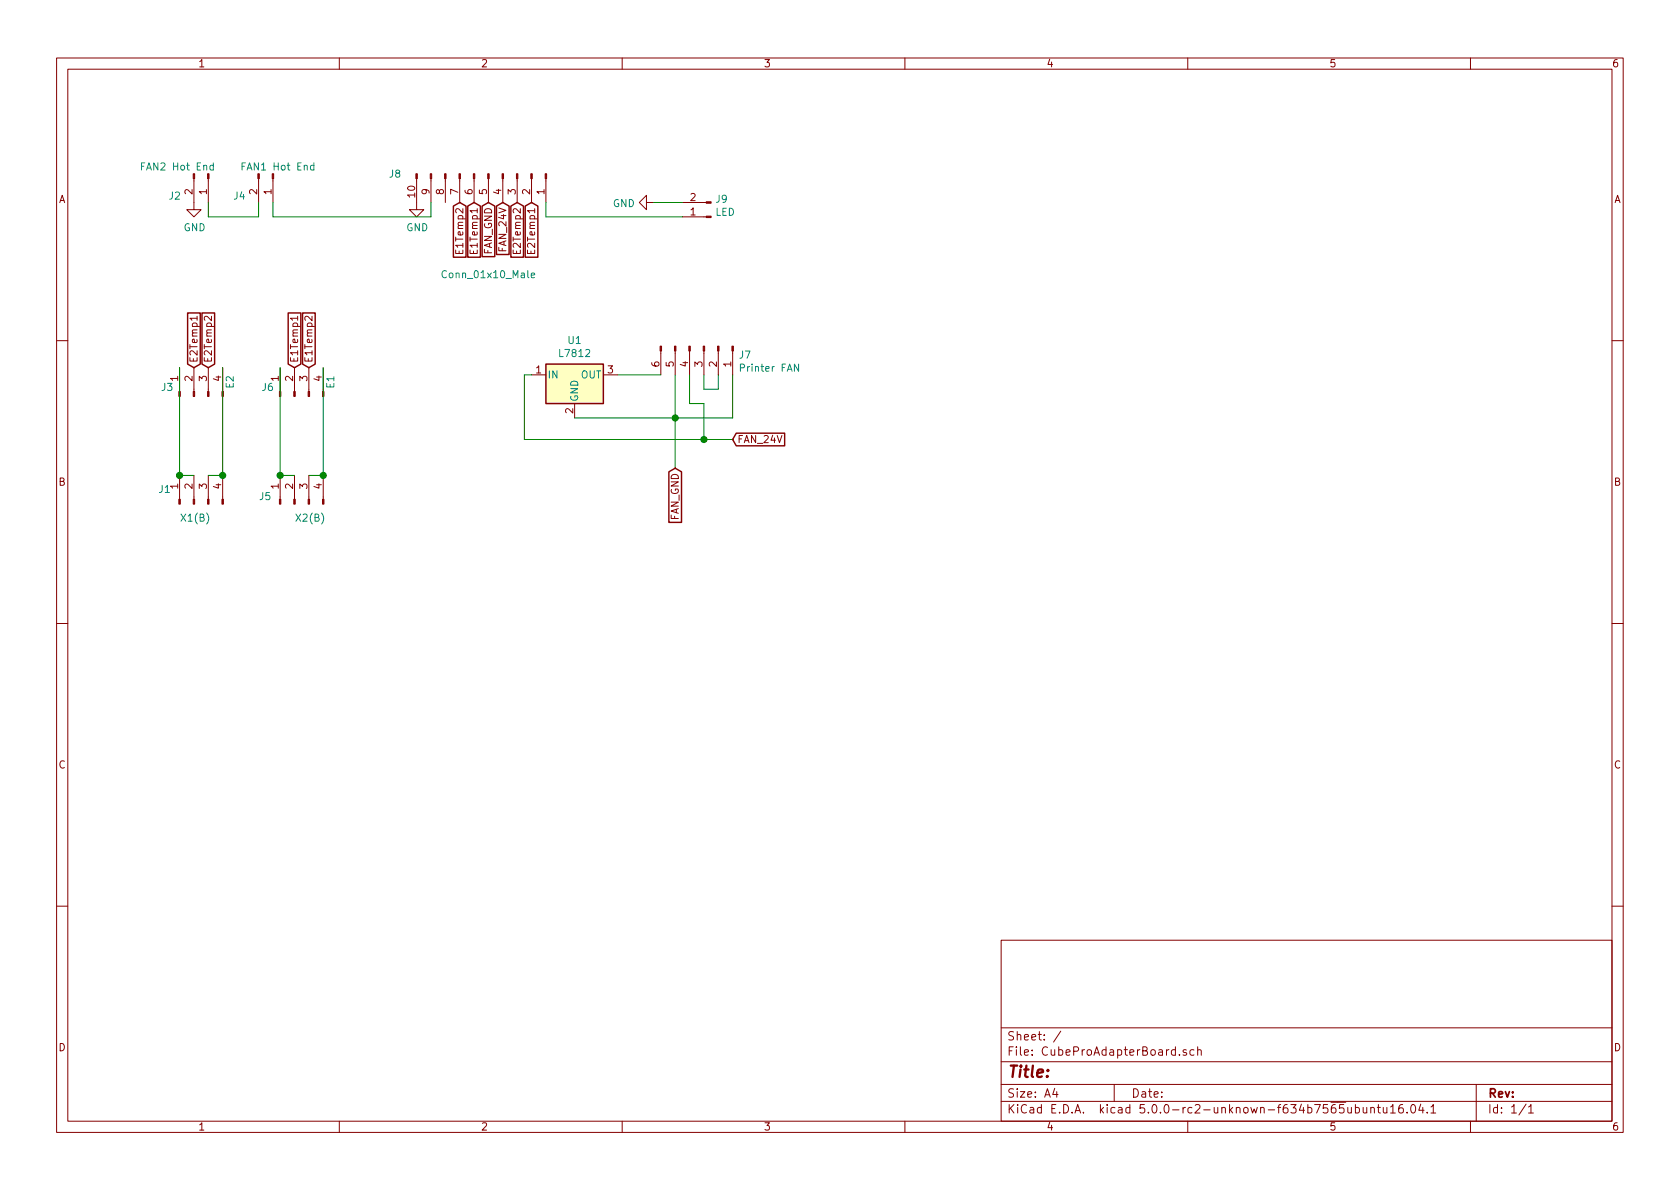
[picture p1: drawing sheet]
EESchema Schematic File Version 4
LIBS:CubeProAdapterBoard-cache
EELAYER 26 0
EELAYER END
$Descr A4 11693 8268
encoding utf-8
Sheet 1 1
Title ""
Date ""
Rev ""
Comp ""
Comment1 ""
Comment2 ""
Comment3 ""
Comment4 ""
$EndDescr
$Comp
L Connector:Conn_01x04_Male J6
U 1 1
P 2050 2750
F 0 "J6" V 2110 2890 50  0000 L CNN
F 1 "E1" H 2100 2500 50  0000 L CNN
F 2 "Connector_Molex:Molex_KK-254_AE-6410-04A_1x04_P2.54mm_Vertical" H 2050 2750 50  0001 C CNN
F 3 "~" H 2050 2750 50  0001 C CNN
	1    2050 2750
	0    -1   -1   0   
$EndComp
$Comp
L Connector:Conn_01x04_Male J3
U 1 1
P 1350 2750
F 0 "J3" V 1410 2890 50  0000 L CNN
F 1 "E2" H 1400 2500 50  0000 L CNN
F 2 "Connector_Molex:Molex_KK-254_AE-6410-04A_1x04_P2.54mm_Vertical" H 1350 2750 50  0001 C CNN
F 3 "~" H 1350 2750 50  0001 C CNN
	1    1350 2750
	0    -1   -1   0   
$EndComp
$Comp
L Connector:Conn_01x04_Male J1
U 1 1
P 1350 3500
F 0 "J1" V 1450 3750 50  0000 R CNN
F 1 "X1(B)" V 1250 3600 50  0000 R CNN
F 2 "Connector_Molex:Molex_KK-254_AE-6410-04A_1x04_P2.54mm_Vertical" H 1350 3500 50  0001 C CNN
F 3 "~" H 1350 3500 50  0001 C CNN
	1    1350 3500
	0    -1   -1   0   
$EndComp
$Comp
L Connector:Conn_01x04_Male J5
U 1 1
P 2050 3500
F 0 "J5" V 2100 3750 50  0000 R CNN
F 1 "X2(B)" V 1950 3500 50  0000 R CNN
F 2 "Connector_Molex:Molex_KK-254_AE-6410-04A_1x04_P2.54mm_Vertical" H 2050 3500 50  0001 C CNN
F 3 "~" H 2050 3500 50  0001 C CNN
	1    2050 3500
	0    -1   -1   0   
$EndComp
$Comp
L Connector:Conn_01x10_Male J8
U 1 1
P 3400 1200
F 0 "J8" V 3400 550 50  0000 C CNN
F 1 "Conn_01x10_Male" V 4100 1200 50  0000 C CNN
F 2 "Connector_Molex:Molex_KK-254_AE-6410-10A_1x10_P2.54mm_Vertical" H 3400 1200 50  0001 C CNN
F 3 "~" H 3400 1200 50  0001 C CNN
	1    3400 1200
	0    1    1    0   
$EndComp
$Comp
L Connector:Conn_01x06_Male J7
U 1 1
P 4900 2400
F 0 "J7" V 4960 2640 50  0000 L CNN
F 1 "Printer FAN" V 5051 2640 50  0000 L CNN
F 2 "Connector_Molex:Molex_KK-254_AE-6410-06A_1x06_P2.54mm_Vertical" H 4900 2400 50  0001 C CNN
F 3 "~" H 4900 2400 50  0001 C CNN
	1    4900 2400
	0    1    1    0   
$EndComp
$Comp
L Connector:Conn_01x02_Male J2
U 1 1
P 1450 1200
F 0 "J2" V 1603 1013 50  0000 R CNN
F 1 "FAN2 Hot End" V 1400 1250 50  0000 R CNN
F 2 "Connector_Molex:Molex_KK-254_AE-6410-02A_1x02_P2.54mm_Vertical" H 1450 1200 50  0001 C CNN
F 3 "~" H 1450 1200 50  0001 C CNN
	1    1450 1200
	0    1    1    0   
$EndComp
$Comp
L Connector:Conn_01x02_Male J4
U 1 1
P 1900 1200
F 0 "J4" V 2053 1013 50  0000 R CNN
F 1 "FAN1 Hot End" V 1850 1500 50  0000 R CNN
F 2 "Connector_Molex:Molex_KK-254_AE-6410-02A_1x02_P2.54mm_Vertical" H 1900 1200 50  0001 C CNN
F 3 "~" H 1900 1200 50  0001 C CNN
	1    1900 1200
	0    1    1    0   
$EndComp
$Comp
L Connector:Conn_01x02_Male J9
U 1 1
P 4950 1500
F 0 "J9" H 4923 1380 50  0000 R CNN
F 1 "LED" H 4923 1471 50  0000 R CNN
F 2 "Connector_Molex:Molex_KK-254_AE-6410-02A_1x02_P2.54mm_Vertical" H 4950 1500 50  0001 C CNN
F 3 "~" H 4950 1500 50  0001 C CNN
	1    4950 1500
	-1   0    0    1   
$EndComp
Wire Wire Line
	1250 3300 1350 3300
Wire Wire Line
	1550 3300 1450 3300
Wire Wire Line
	2050 3300 1950 3300
Wire Wire Line
	2250 3300 2150 3300
Connection ~ 1250 3300
Connection ~ 1550 3300
Connection ~ 1950 3300
Connection ~ 2250 3300
Text GLabel 3700 1400 3    50   Input ~ 0
E2Temp1
Text GLabel 3600 1400 3    50   Input ~ 0
E2Temp2
Text GLabel 3200 1400 3    50   Input ~ 0
E1Temp2
Text GLabel 3300 1400 3    50   Input ~ 0
E1Temp1
Text GLabel 2150 2550 1    50   Input ~ 0
E1Temp2
Text GLabel 2050 2550 1    50   Input ~ 0
E1Temp1
Text GLabel 1450 2550 1    50   Input ~ 0
E2Temp2
Text GLabel 1350 2550 1    50   Input ~ 0
E2Temp1
Wire Wire Line
	4750 1500 3800 1500
$Comp
L power:GND #PWR02
U 1 1
P 2900 1400
F 0 "#PWR02" H 2900 1150 50  0001 C CNN
F 1 "GND" H 2905 1227 50  0000 C CNN
F 2 "" H 2900 1400 50  0001 C CNN
F 3 "" H 2900 1400 50  0001 C CNN
	1    2900 1400
	1    0    0    -1  
$EndComp
$Comp
L power:GND #PWR03
U 1 1
P 4550 1400
F 0 "#PWR03" H 4550 1150 50  0001 C CNN
F 1 "GND" V 4555 1272 50  0000 R CNN
F 2 "" H 4550 1400 50  0001 C CNN
F 3 "" H 4550 1400 50  0001 C CNN
	1    4550 1400
	0    1    1    0   
$EndComp
$Comp
L power:GND #PWR01
U 1 1
P 1350 1400
F 0 "#PWR01" H 1350 1150 50  0001 C CNN
F 1 "GND" H 1355 1227 50  0000 C CNN
F 2 "" H 1350 1400 50  0001 C CNN
F 3 "" H 1350 1400 50  0001 C CNN
	1    1350 1400
	1    0    0    -1  
$EndComp
Wire Wire Line
	5000 2600 5000 2700
Wire Wire Line
	5000 2700 4900 2700
Wire Wire Line
	4900 2700 4900 2600
$Comp
L Regulator_Linear:L7812 U1
U 1 1
P 4000 2600
F 0 "U1" H 4000 2842 50  0000 C CNN
F 1 "L7812" H 4000 2751 50  0000 C CNN
F 2 "Converter_DCDC:Converter_DCDC_RECOM_R-78HB-0.5_THT" H 4025 2450 50  0001 L CIN
F 3 "http://www.st.com/content/ccc/resource/technical/document/datasheet/41/4f/b3/b0/12/d4/47/88/CD00000444.pdf/files/CD00000444.pdf/jcr:content/translations/en.CD00000444.pdf" H 4000 2550 50  0001 C CNN
	1    4000 2600
	1    0    0    -1  
$EndComp
Wire Wire Line
	4000 2900 4700 2900
Wire Wire Line
	4600 2600 4300 2600
Wire Wire Line
	4700 2600 4700 2900
Connection ~ 4700 2900
Wire Wire Line
	4800 2600 4800 2800
Wire Wire Line
	4800 2800 4900 2800
Wire Wire Line
	4900 2800 4900 3050
Wire Wire Line
	5100 2600 5100 2900
Wire Wire Line
	4550 1400 4750 1400
Wire Wire Line
	3650 3050 3650 2600
Wire Wire Line
	3650 2600 3700 2600
Wire Wire Line
	3650 3050 4900 3050
Wire Wire Line
	4700 2900 5100 2900
Wire Wire Line
	4700 3250 4700 2900
Wire Wire Line
	5100 3050 4900 3050
Connection ~ 4900 3050
Wire Wire Line
	1250 2550 1250 3300
Wire Wire Line
	1550 2550 1550 3300
Wire Wire Line
	1950 2550 1950 3300
Wire Wire Line
	2250 2550 2250 3300
Wire Wire Line
	1450 1400 1450 1500
Wire Wire Line
	1450 1500 1800 1500
Wire Wire Line
	1800 1500 1800 1400
Wire Wire Line
	1900 1400 1900 1500
Wire Wire Line
	1900 1500 3000 1500
Text GLabel 4700 3250 3    50   Input ~ 0
FAN_GND
Text GLabel 5100 3050 2    50   Input ~ 0
FAN_24V
Text GLabel 3400 1400 3    50   Input ~ 0
FAN_GND
Text GLabel 3500 1400 3    50   Input ~ 0
FAN_24V
Wire Wire Line
	3800 1400 3800 1500
Wire Wire Line
	3000 1400 3000 1500
$EndSCHEMATC
